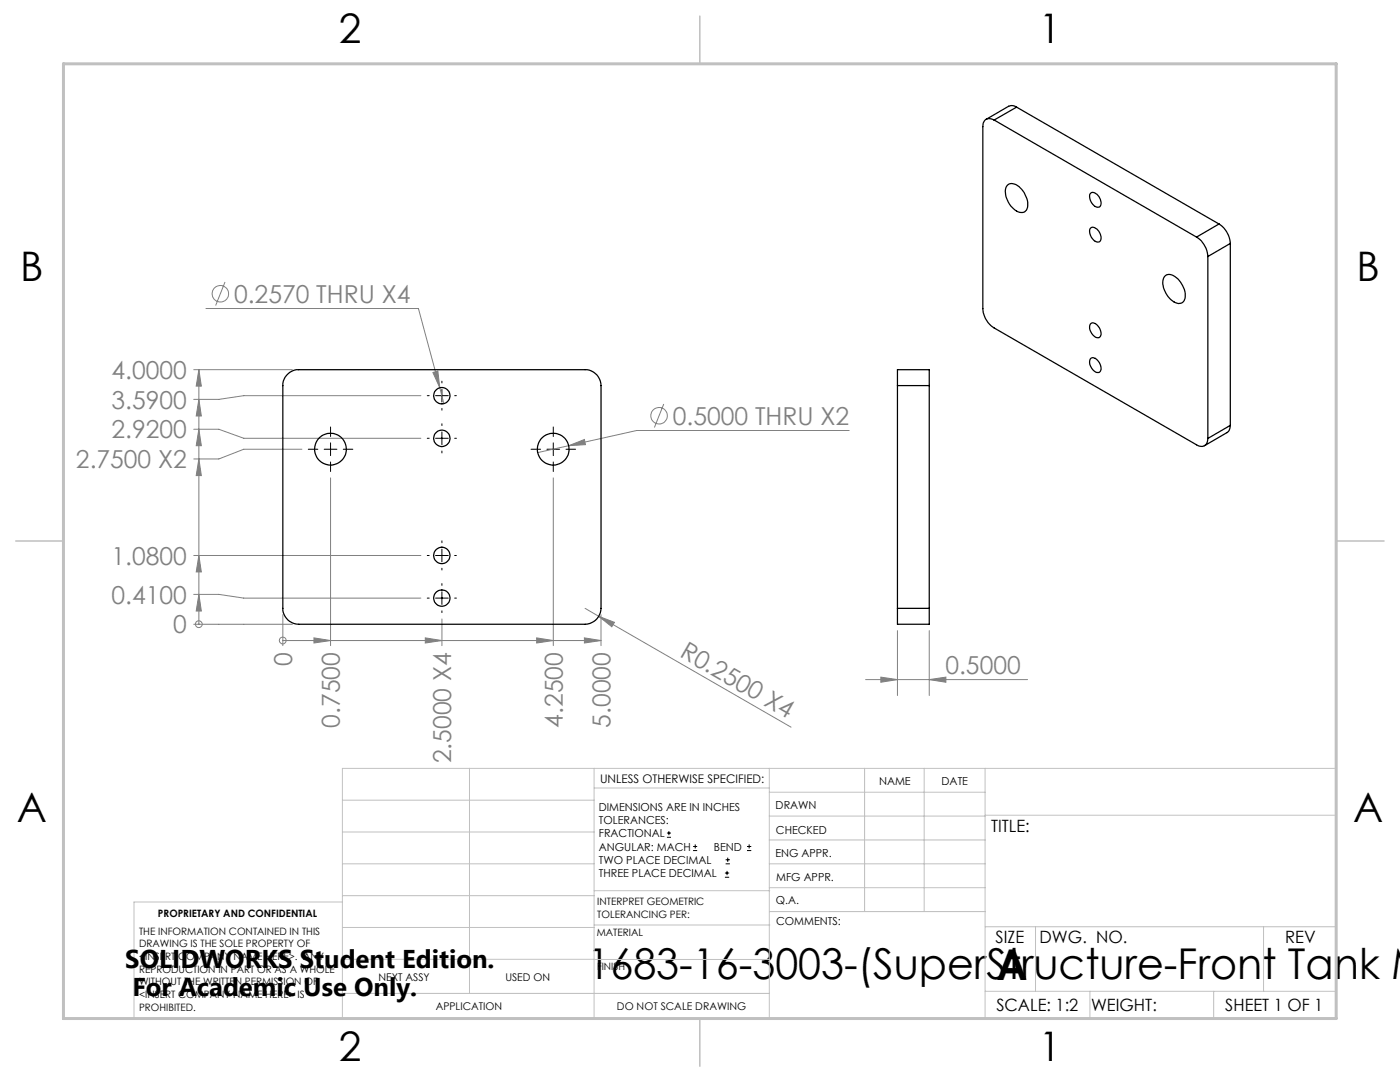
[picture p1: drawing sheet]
<svg xmlns="http://www.w3.org/2000/svg" width="279mm" height="216mm" viewBox="0 0 279 216" stroke-linecap="round" stroke-linejoin="round" font-family="sans-serif">
<g fill="none" stroke="#808080" stroke-width=".2">
<path d="M44.9 56.3l-1.9 4.7M38.7 73.8h19.6M39.7 79.7l.5 3.3h-1zM39.7 73.8l.5 3.2h-1zM39.7 73.8v50.8M41.1 61.6h42.4l4.3 15.8M84 79h-35.4l-4.9 .7h-5M86.4 74.3l1-.3 .4 3.4zM87.8 77.4l.8 3.1M38.7 85.7h5l4.9 1.8h35.4M39.7 91.6l.5 3.3h-1zM39.7 85.7l.5 3.2h-1z"/>
<path d="M60.3 89.6h-11.7l-4.9 2h-5M66 95.4v33.4M110.4 95.4v33.4M113.5 88.9l3.1-1.2 .2 1zM113.5 88.9l-6.2 1.4M132.5 80.6l-1.9 4.7M169.5 85.9h-42.4l-13.6 3M38.7 118.6h5l4.9 .7h35.4M38.7 110.8h45.3M39.7 118.6l.5 3.3h-1zM39.7 110.8l.5 3.3h-1zM38.7 124.6h19.6"/>
<path d="M39.7 124.6h.1M56.4 127.8h.1M56.4 122.7v6.1M56.4 127.8h63.5M62.7 127.3l3.3 .5-3.3 .5zM84.9 127.3l3.3 .5-3.3 .5zM88.2 123.5v5.3M107.1 127.3l3.3 .5-3.3 .5zM116.6 127.3l3.3 .5-3.3 .5zM116.8 121.4l2.7 1.6M119.5 123l3.1 1.2-.5 .9zM119.5 123l38.4 22.1"/>
<path d="M119.9 122.7v6.1M172.8 135.6h32.3M175.8 135.1l3.3 .5-3.3 .5zM179.1 125.8v13M185.5 135.6l3.3-.5v1zM185.5 125.8v13"/>
<circle cx="44" cy="58.6" r="1.65"/>
<circle cx="131.5" cy="83" r="1.65"/>
<circle cx="39.7" cy="124.5" r=".68"/>
<circle cx="56.4" cy="127.8" r=".68"/>
</g>
<g fill="none" stroke="#000" stroke-width=".2">
<path d="M85.3 79h.4M86.9 79h2.6M88.2 76.1v.3M88.2 77.7v2.5M90.7 79h.4M61.5 89.6h1.9M64.7 89.6h2.5M66 85.2v1.9M66 88.4v2.5M66 92.2v1.9M68.5 89.6h1.9M85.3 87.5h.4"/>
<path d="M86.9 87.5h2.6M88.2 81.5v.3M88.2 84.6v.3M88.2 86.2v2.5M88.2 90v.4M90.7 87.5h.4M106 89.6h1.9M109.1 89.6h2.6M110.4 85.2v1.9M110.4 88.4v2.5M110.4 92.2v1.9M113 89.6h1.9"/>
<path d="M85.3 110.8h.4M85.3 119.3h.4M86.9 110.8h2.6M86.9 119.3h2.6M88.2 107.9v.4M88.2 109.6v2.5M88.2 113.4v.3M88.2 116.5v.3M88.2 118.1v2.5M90.7 110.8h.4M90.7 119.3h.4M88.2 121.9v.3"/>
<path d="M133.1 167.1h.8M133.1 166.2h.8M133.5 165.8v.9M138.3 169.7h.8M138.3 168.9h.8M138.7 168.5v.8M144.7 175h.8M144.7 174.2h.8M144.8 172.4h.9M144.8 171.6h.9M145.1 173.8v.8M145.2 171.1v.9"/>
<path d="M149.1 169.7h.8M149.1 168.9h.8M149.5 168.5v.8"/>
</g>
<g fill="none" stroke="#c0c0c0" stroke-width=".2">
<path d="M68.3 159.7h50.3M93.7 153.3v44.9M118.6 153.3v49.9M118.6 157.2h34.9M153.5 153.3v49.9M153.5 158.1h43.1M172.5 153.3v28.6M184.4 153.3v28.6M196.6 153.3v49.9M68.3 180h-41.6v23.2h240v-49.9h-198.4v49.9M68.3 178.7h50.3M68.3 172.4h50.3"/>
<path d="M68.3 166h50.3M118.6 177.7h35M153.5 167.6h43.1M153.5 162.8h43.1M153.5 172.4h43.1M153.5 177.1h43.1M196.6 162.7h70.1M68.3 198.2h85.2M68.3 191.4l85.2 .1M68.3 185.1h50.3M118.6 184.6h35M153.6 181.9h43"/>
<path d="M196.6 197.8h70.1M196.6 184.9h70.1M206.7 184.9v12.9M217.5 197.8v5.4M242.2 197.8v5.4M252.2 184.9v12.9"/>
</g>
<path d="M139.7 3.2v9.5M3.1 107.9h9.6M266.7 107.9h9.5M139.7 203.2v9.6" fill="none" stroke="#c0c0c0" stroke-width=".3"/>
<path d="M12.7 12.7h254v190.5h-254z" fill="none" stroke="#c0c0c0" stroke-width=".6"/>
<g fill="#808080">
<path d="M119.5 123l3.1 1.2-.5 .9z"/>
<path d="M39.7 118.6l.5 3.3h-1zM39.7 110.8l.5 3.3h-1zM39.7 91.6l.5 3.3h-1zM39.7 85.7l.5 3.2h-1zM39.7 79.7l.5 3.3h-1zM39.7 73.8l.5 3.2h-1z"/>
<path d="M62.7 127.3l3.3 .5-3.3 .5zM84.9 127.3l3.3 .5-3.3 .5zM107.1 127.3l3.3 .5-3.3 .5zM116.6 127.3l3.3 .5-3.3 .5z"/>
<path d="M86.4 74.3l1.4 3.1-.4-3.4zM113.5 88.9l3.3-.2-.2-1zM175.8 135.1l3.3 .5-3.3 .5zM185.5 135.6l3.3-.5v1z"/>
</g>
<g fill="none" stroke="#000" stroke-width=".25">
<path d="M198.4 24a1.38 1.38 0 0 0-1.6-.2 1.38 1.38 0 0 0-.7 1.5v36.3a4.8 4.8 0 0 0 2.3 3.8l40.4 23.4a1.37 1.37 0 0 0 1.6 .1 1.37 1.37 0 0 0 .7-1.4M198.4 24l40.4 23.3M201 37a1.8 1.8 0 0 1 2.6 .5 4.2 4.2 0 0 1 1.3 4.4 1.67 1.67 0 0 1-2.6-.2 3.9 3.9 0 0 1-1.3-4.7zM202.9 21.4l-.7-.3-.9 .1-4.5 2.6M202.9 21.4l-4.5 2.6M202.9 21.4l40.4 23.3M217.6 38.6a1 1 0 0 1 1.5 .4 1.66 1.66 0 0 1 .3 2.3 2 2 0 0 1-1.9-2.3zM217.6 45.6a1 1 0 0 1 1.5 .3 1.66 1.66 0 0 1 .3 2.4 2 2 0 0 1-1.9-2.3zM232.4 55.2a1.54 1.54 0 0 1 2.3 .2 4.2 4.2 0 0 1 1.6 4.6 1.52 1.52 0 0 1-2.3 0 4.4 4.4 0 0 1-1.7-4.6zM238.8 47.3a4.9 4.9 0 0 1 2.3 3.9M241.1 51.2v36.3M243.3 44.7a4.9 4.9 0 0 1 2.2 3.9"/>
<path d="M243.3 44.7l-4.5 2.6M245.5 48.6l-4.4 2.6M245.5 48.6v36.3M57.2 74.9l.7-.6a2.76 2.76 0 0 1 1.7-.5h57.2a3.2 3.2 0 0 1 3.1 3.1v44.5a3.2 3.2 0 0 1-3.1 3.2h-57.2a3.2 3.2 0 0 1-3.2-3.2v-44.5a2.8 2.8 0 0 1 .8-2zM179.1 76.9v-3.1h6.4v3.1M179.1 76.9v44.5M179.1 76.9h6.4M185.5 76.9v44.5M217.7 71.5a1.24 1.24 0 0 1 1.7 .9 1.44 1.44 0 0 1-.1 1.9 2.02 2.02 0 0 1-1.6-2.8zM217.7 64.6a1.24 1.24 0 0 1 1.7 .8 1.44 1.44 0 0 1-.1 2 2.02 2.02 0 0 1-1.6-2.8zM245.5 84.9l-.2 .9-.3 .5-4.6 2.6M245.5 84.9l-4.4 2.6"/>
<path d="M179.1 121.4v3.2h6.4v-3.2M179.1 121.4h6.4"/>
<circle cx="88.2" cy="78.9" r="1.64"/>
<circle cx="66" cy="89.6" r="3.2"/>
<circle cx="88.2" cy="87.5" r="1.65"/>
<circle cx="110.4" cy="89.6" r="3.2"/>
<circle cx="88.2" cy="110.8" r="1.65"/>
<circle cx="88.2" cy="119.4" r="1.64"/>
</g>
<g font-size="8.5">
<text x="117.3" y="195.4">1683-16-3003-(SuperStructure-Front Tank M</text>
<text x="198.9" y="195.5">A</text>
</g>
<g font-size="8.1">
<text x="67.6" y="8.5">2</text>
<text x="207.3" y="8.5">1</text>
<text x="4" y="56.2">B</text>
<text x="270.7" y="56.2">B</text>
<text x="3.3" y="164.1">A</text>
<text x="270" y="164.1">A</text>
<text x="67.6" y="211.7">2</text>
<text x="207.3" y="211.7">1</text>
</g>
<g font-size="5.1">
<text x="25" y="193.2">SOLIDWORKS Student Edition.</text>
<text x="26.4" y="198.8">For Academic Use Only.</text>
</g>
<g font-size="4.9" fill="#808080">
<text x="46.7" y="60.5">0.2570 THRU X4</text>
<text x="22.3" y="75.6">4.0000</text>
<text x="22.3" y="81.5">3.5900</text>
<text x="22.3" y="87.5">2.9200</text>
<text x="134.3" y="84.8">0.5000 THRU X2</text>
<text x="15.2" y="93.4">2.7500 X2</text>
<text x="22.3" y="112.7">1.0800</text>
<text x="22.3" y="120.5">0.4100</text>
<text x="34.6" y="126.4">0</text>
<text x="135.5" y="130.9" transform="rotate(30 135.5 130.9)">R0.2500 X4</text>
<text x="58.3" y="132.9" transform="rotate(-90 58.3 132.9)">0</text>
<text x="188.7" y="134.5">0.5000</text>
<text x="67.8" y="145.2" transform="rotate(-90 67.8 145.2)">0.7500</text>
<text x="112.3" y="145.2" transform="rotate(-90 112.3 145.2)">4.2500</text>
<text x="121.8" y="145.2" transform="rotate(-90 121.8 145.2)">5.0000</text>
<text x="90.1" y="152.3" transform="rotate(-90 90.1 152.3)">2.5000 X4</text>
</g>
<g font-size="3.4">
<text x="197.8" y="166">TITLE:</text>
<text x="198.7" y="188.1">SIZE</text>
<text x="207.5" y="188.1">DWG. NO.</text>
<text x="256.5" y="188.2">REV</text>
<text x="198.8" y="201.7">SCALE: 1:2</text>
<text x="217.7" y="201.8">WEIGHT:</text>
<text x="244.5" y="201.7">SHEET 1 OF 1</text>
</g>
<text font-size="2.4" x="119.8" y="156.2">UNLESS OTHERWISE SPECIFIED:</text>
<g font-size="2.2">
<text x="119.5" y="161.8">DIMENSIONS ARE IN INCHES</text>
<text x="154.8" y="161.4">DRAWN</text>
<text x="175.4" y="156.6">NAME</text>
<text x="187.9" y="156.7">DATE</text>
<text x="119.5" y="164.4">TOLERANCES:</text>
<text x="119.5" y="167.1">FRACTIONAL</text>
<text x="154.9" y="166.3">CHECKED</text>
<text x="119.5" y="169.7">ANGULAR: MACH</text>
<text x="119.5" y="172.4">TWO PLACE DECIMAL</text>
<text x="142.5" y="169.7">BEND</text>
<text x="154.8" y="171">ENG APPR.</text>
<text x="119.5" y="175">THREE PLACE DECIMAL</text>
<text x="154.9" y="175.7">MFG APPR.</text>
<text x="154.9" y="180.4">Q.A.</text>
<text x="154.9" y="184.6">COMMENTS:</text>
</g>
<g font-size="2.1">
<text x="75.5" y="195.7">NEXT ASSY</text>
<text x="100.9" y="195.7">USED ON</text>
<text x="86.9" y="201.5">APPLICATION</text>
<text x="123.1" y="201.6">DO NOT SCALE DRAWING</text>
</g>
<g font-size="2">
<text x="31.5" y="182.9">PROPRIETARY AND CONFIDENTIAL</text>
<text x="119.2" y="180.6">INTERPRET GEOMETRIC</text>
<text x="119.2" y="183.1">TOLERANCING PER:</text>
<text x="27.8" y="186.5">THE INFORMATION CONTAINED IN THIS</text>
<text x="27.8" y="189">DRAWING IS THE SOLE PROPERTY OF</text>
<text x="27.8" y="191.6">&lt;INSERT COMPANY NAME HERE&gt;. ANY</text>
<text x="119.1" y="186.7">MATERIAL</text>
<text x="27.8" y="194.1">REPRODUCTION IN PART OR AS A WHOLE</text>
<text x="27.8" y="196.6">WITHOUT THE WRITTEN PERMISSION OF</text>
<text x="119.1" y="193.5">FINISH</text>
<text x="27.8" y="199.1">&lt;INSERT COMPANY NAME HERE&gt; IS</text>
<text x="27.8" y="201.7">PROHIBITED.</text>
</g>
</svg>
